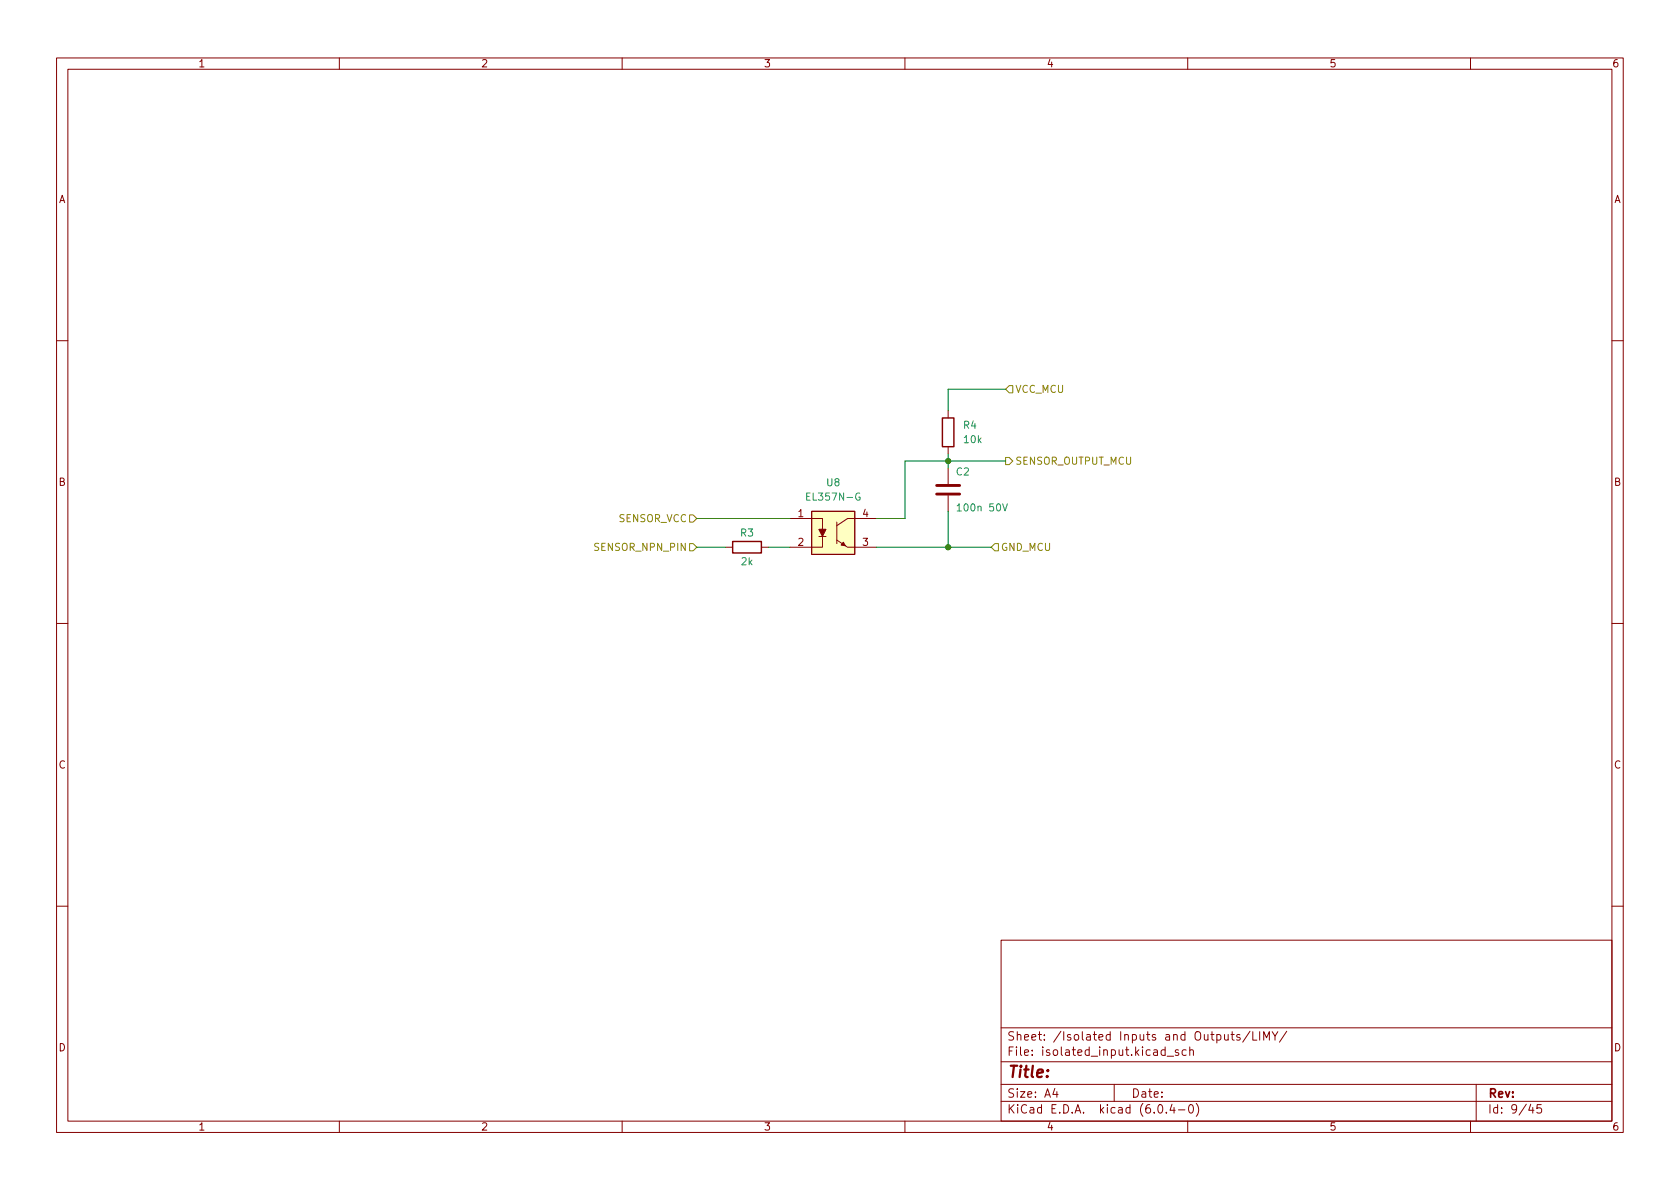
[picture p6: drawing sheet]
<svg xmlns="http://www.w3.org/2000/svg" width="297mm" height="210mm" viewBox="0 0 297 210" stroke-linecap="round" stroke-linejoin="round" font-family="sans-serif">
<g fill="none" stroke="#840000" stroke-width=".18">
<path d="M10 10.2h277v190.1h-277zM12 12.2h273v186.1h-273zM60 10.2v2M110 10.2v2M160 10.2v2M210 10.2v2M260 10.2v2M10 60.2h2M167.6 72.6v1.3M167.6 79v1.3M285 60.2h2M128.3 96.8h1.2"/>
<path d="M134.6 96.8h1.3M139.7 91.7h5.7v1.9M143.5 90.4h7.6v7.6h-7.6zM144.8 94.9h1.2M145.4 94.9v1.9h-5.7M148 95.5l1.9 1.3h5M148 92.3v3.8M154.9 91.7h-5l-1.9 1.3M167.6 82.8v2.8M167.6 87.6v2.8M10 110.2h2M285 110.2h2"/>
<path d="M10 160.2h2M177 166.3h108v32h-108zM285 160.2h2M60 198.3v2M110 198.3v2M160 198.3v2M177 194.8h108M177 191.8h108M177 187.8h108M177 181.8h108M186.5 192.5l-.4 1h1M186.9 193v1"/>
<path d="M197 191.8v3M204.9 195.4l.2-.1a.81 .81 0 0 1 .6 .7 .81 .81 0 0 1-.3 .8h-.2a.81 .81 0 0 1-.6-.6 .81 .81 0 0 1 .3-.8zM206 185.7l-.4-.1-.3 .3v.4l.1 .3h.6M206 185.1v1.5M206.2 196.7v.1M206.4 186.8h1.1M207.2 195.3l-.3 1h.9M207.6 195.8v1M208.4 185.7l-.4-.1-.2 .2 .1 .3 .5 .1v.4h-.6M208.4 196.3h1.1M209.7 185.7l-.4-.1-.3 .3v.4l.1 .3h.6M210 198.3v2"/>
<path d="M210.4 195.4l.1-.1a.81 .81 0 0 1 .6 .7 .81 .81 0 0 1-.3 .8h-.2a.81 .81 0 0 1-.5-.6 .81 .81 0 0 1 .3-.8zM210.4 185.8l.2-.2 .3 .1 .1 .9M210.4 185.1v1.5M211.5 195.1a1.72 1.72 0 0 1 0 2.3M217.6 182.9h.6M217.9 182.4v1.3l.3 .2M219.2 183l-.3-.1-.3 .2 .1 .3 .5 .1v.4h-.6M221 182.4l-1.3 1.9M221.5 182.4v1.5h.7M222.7 182.4v1.5M223.4 183.9v-1.5l.5 1.1 .5-1.1v1.5M224.9 182.4l.5 .8 .5-.8"/>
<path d="M225.4 183.2v.7M227.5 182.4l-1.3 1.9M260 198.3v2M261 191.8v6.5M270.6 195.3l-.3 1h.9M271 195.8v1M272.5 195.3h-.7l-.1 .7 .2-.1 .5 .1 .2 .2-.1 .5-.2 .1-.6-.1"/>
</g>
<path d="M165.6 87.4h4.1M165.6 85.8h4.1" fill="none" stroke="#840000" stroke-width=".51"/>
<path d="M152 87.2a.59 .59 0 0 0-.7 .6 .59 .59 0 0 0 .7 .6l.1-.5h-.3M169.2 89.5l.4-.4v1.3M169.2 90.4h.8M177.3 89.1l.4 1.3 .4-1.3" fill="none" stroke="#008484" stroke-width=".18"/>
<path d="M143.5 90.4h7.6v7.6h-7.6z" fill="#ffffc2" stroke="#ffffc2" stroke-width=".18"/>
<g fill="#840000" stroke="#840000" stroke-width=".18">
<path d="M144.8 93.6h1.2l-.6 1.3z"/>
<path d="M149.1 95.9l.4 .6-.8-.1z"/>
</g>
<path d="M166.6 73.9h2.1v5.1h-2.1zM129.5 95.8h5.1v2h-5.1z" fill="none" stroke="#840000" stroke-width=".25"/>
<path d="M177.8 68.8l.6-.6h.7v1.3h-.7zM121.9 96.1h.7l.6 .7-.6 .6h-.7zM121.9 91.1h.7l.6 .6-.6 .6h-.7zM175.9 96.1h.6v1.3h-.6l-.6-.6zM177.8 80.9h.6l.7 .6-.7 .7h-.6z" fill="none" stroke="#848400" stroke-width=".18"/>
<path d="M177.8 68.8h-10.2v3.8M123.2 96.8h5.1M123.2 91.7h16.5M135.9 96.8h3.8M154.9 96.8h20.4M167.6 80.3v2.5M167.6 90.4v6.4M177.8 81.5h-17.8v10.2h-5.1" fill="none" stroke="#008400" stroke-width=".18"/>
<g fill="#008400" stroke="#008400" stroke-width=".18">
<circle cx="167.6" cy="81.5" r=".46"/>
<circle cx="167.6" cy="96.8" r=".46"/>
</g>
<text font-size="2.8" fill="#840000" x="178" y="190.6">Title:</text>
<g font-size="2.1" fill="#840000">
<text x="178" y="184">Sheet: /Isolated Inputs and Outputs/LIMY/</text>
<text x="178" y="186.7">File: isolated_input.kicad_sch</text>
<text x="178" y="196.9">KiCad E.D.A. kicad (6.0.4-0)</text>
<text x="178" y="194.1">Size: A4</text>
<text x="200" y="194.1">Date:</text>
<text x="263" y="194.1">Rev:</text>
<text x="263" y="196.9">Id: 9/45</text>
</g>
<g font-size="1.8" fill="#840000">
<text x="35" y="11.9">1</text>
<text x="85" y="11.9">2</text>
<text x="135" y="11.9">3</text>
<text x="185" y="11.9">4</text>
<text x="235" y="11.9">5</text>
<text x="285" y="11.9">6</text>
<text x="10.3" y="35.9">A</text>
<text x="285.3" y="35.9">A</text>
<text x="10.3" y="85.9">B</text>
<text x="285.3" y="85.9">B</text>
<text x="141.1" y="91.4">1</text>
<text x="152.5" y="91.4">4</text>
<text x="141.1" y="96.5">2</text>
<text x="152.5" y="96.5">3</text>
<text x="10.3" y="135.9">C</text>
<text x="285.3" y="135.9">C</text>
<text x="10.3" y="185.9">D</text>
<text x="285.3" y="185.9">D</text>
<text x="35" y="199.9">1</text>
<text x="85" y="199.9">2</text>
<text x="135" y="199.9">3</text>
<text x="185" y="199.9">4</text>
<text x="235" y="199.9">5</text>
<text x="285" y="199.9">6</text>
</g>
<g font-size="1.8" fill="#848400">
<text x="179.5" y="69.5">VCC_MCU</text>
<text x="179.5" y="82.2">SENSOR_OUTPUT_MCU</text>
<text x="109.4" y="92.3">SENSOR_VCC</text>
<text x="105.4" y="97.4">SENSOR_NPN_PIN</text>
<text x="176.9" y="97.4">GND_MCU</text>
</g>
<g font-size="1.8" fill="#008484">
<text x="170.4" y="75.8">R4</text>
<text x="170.5" y="78.4">10k</text>
<text x="143.1" y="88.5">EL357N-G</text>
<text x="146.2" y="86">U8</text>
<text x="169.1" y="84.1">C2</text>
<text x="130.9" y="94.9">R3</text>
<text x="169.8" y="90.4">100n 50V</text>
<text x="131.1" y="99.9">2k</text>
</g>
</svg>
